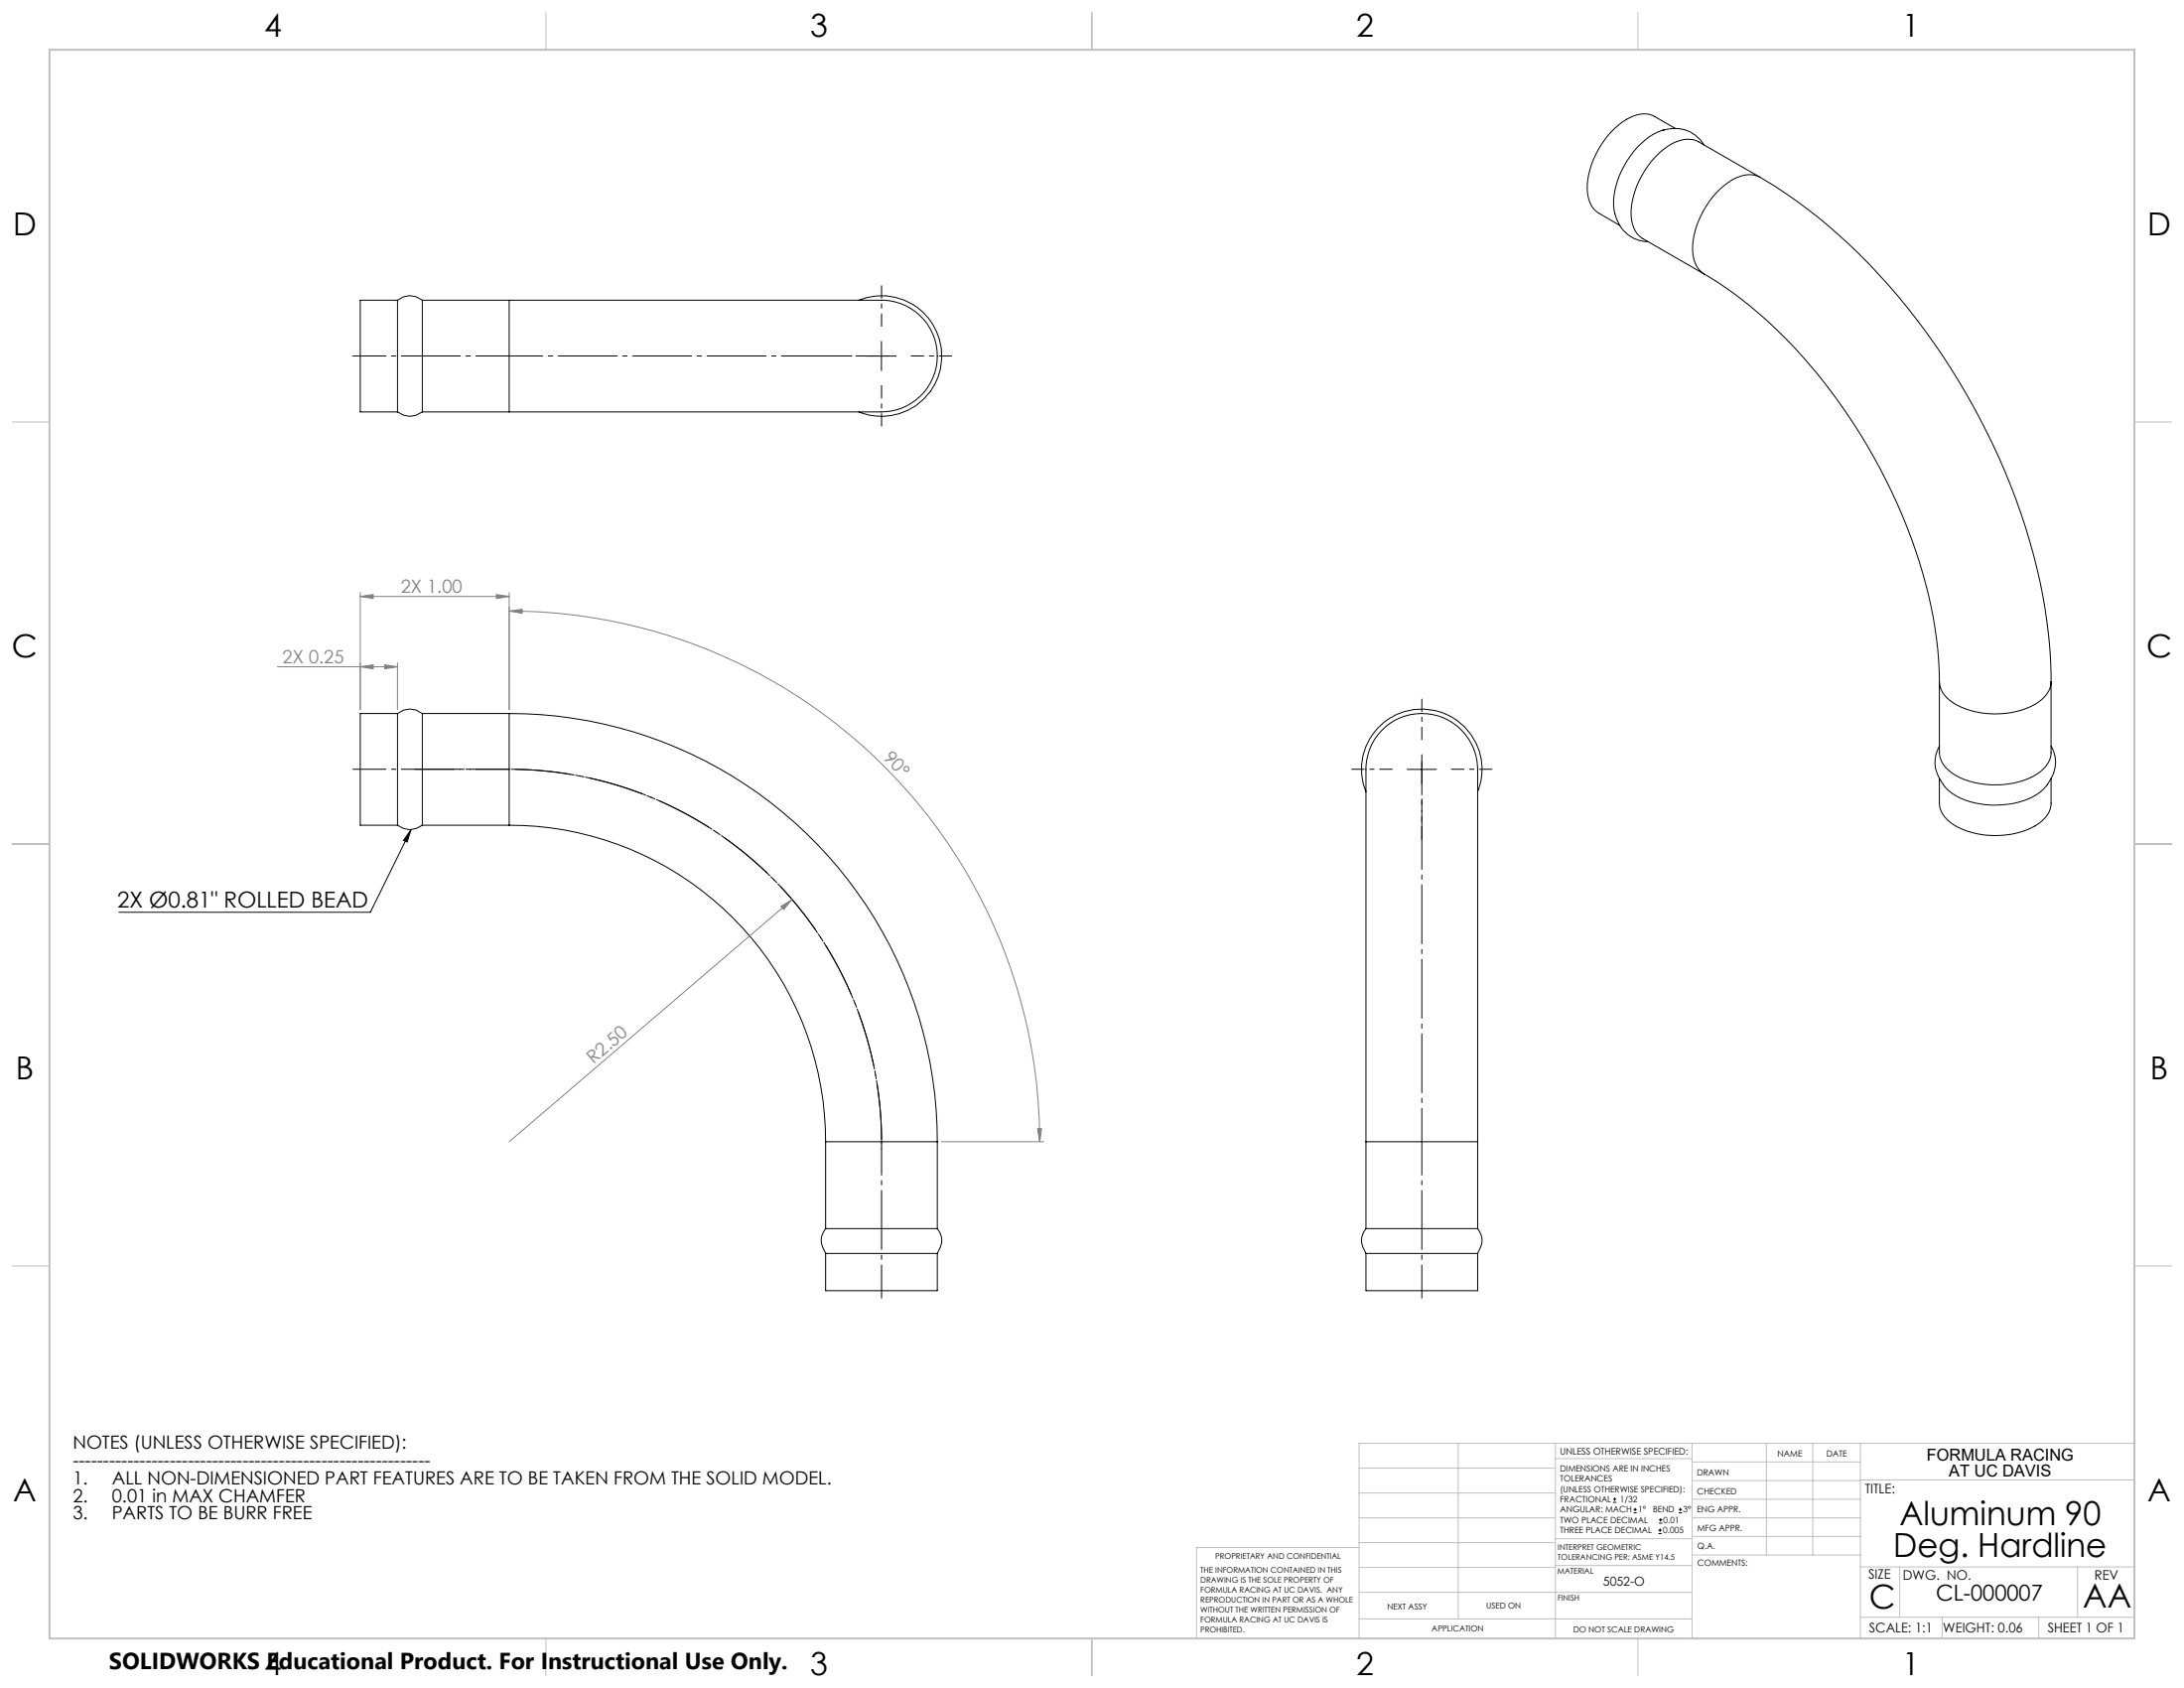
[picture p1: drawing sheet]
<svg xmlns="http://www.w3.org/2000/svg" width="559mm" height="432mm" viewBox="0 0 559 432" stroke-linecap="round" stroke-linejoin="round" font-family="sans-serif">
<g fill="none" stroke="#000" stroke-width=".25">
<path d="M425.4 33.3a8.8 8.8 0 0 1 10.6 3.8M425.8 33.2a17.6 17.6 0 0 0-10.2 9.1 17.9 17.9 0 0 0-2.4 12.4M428.7 32.9l-5.3-3.1a7 7 0 0 0-7.2 .7 22.2 22.2 0 0 0-10.1 18.1 6.8 6.8 0 0 0 3 5.9l5.3 3.1M413.2 54.6a8.8 8.8 0 0 0 8.5 7.2M450.3 45.3a144.2 144.2 0 0 1 44.5 42.4 168.2 168.2 0 0 1 28.4 67.9l.5 3.5a108.1 108.1 0 0 1 1.1 15.3M450.3 45.3l-15.7-9a7.2 7.2 0 0 0-7.2 .7 22.3 22.3 0 0 0-10.1 18.1 6.8 6.8 0 0 0 3 5.9l15.7 9.1M450.3 45.3a7.2 7.2 0 0 0-7.1 .7 22.1 22.1 0 0 0-10.1 18.1 6.8 6.8 0 0 0 2.9 6M101.7 76.8a4.9 4.9 0 0 1 6.4 0M101.7 76.8v28.6M101.7 76.8h-9.5v28.6h9.5M108.1 76.8v28.6M108.1 76.8h22.2"/>
<path d="M130.3 76.8h92.6a15.3 15.3 0 0 1 15.1 7.3 14.4 14.4 0 0 1-14.3 21.3h-93.4M130.3 76.8v28.6M219.7 76.8a15.4 15.4 0 0 1 21.3 14.3 15.4 15.4 0 0 1-21.3 14.3M436 70.1a117.3 117.3 0 0 1 36.5 35.7 136.6 136.6 0 0 1 23 57.6l.5 5.3 .2 5.7M221.8 91.1h7.5M225.5 87.3v7.5M101.7 105.4a5 5 0 0 0 6.4 0M108.1 105.4h22.2M496.2 174.4v18.1a7.2 7.2 0 0 0 4.2 5.9 22.2 22.2 0 0 0 20.7-.4 6.8 6.8 0 0 0 3.7-5.5v-18.1M496.2 174.4a6.8 6.8 0 0 0 3.7 5.5 21.8 21.8 0 0 0 21.7-.3 6.7 6.7 0 0 0 3.2-5.2M101.7 182.5a4.9 4.9 0 0 1 6.4 0M101.7 182.5v28.6"/>
<path d="M101.7 182.5h-9.5v28.6h9.5M108.1 182.5v28.6M108.1 182.5h22.2M130.3 182.5a109.5 109.5 0 0 1 109.5 109.6M130.3 182.5v28.6M360 196.8h7.5M363.8 193v7.6M496.2 190.9a8.4 8.4 0 0 0 1 9.8M496.2 199.1v6.4a6.9 6.9 0 0 0 3.7 5.5 21.8 21.8 0 0 0 21.7-.3 6.7 6.7 0 0 0 3.2-5.2v-6.4M524.8 190.9a8.7 8.7 0 0 1-1.3 10.3 15.8 15.8 0 0 1-11.2 4.7 18.4 18.4 0 0 1-14.5-4.4l-.6-.8M101.7 211.1a5 5 0 0 0 6.4 0M105.2 212.2l-1 3.2-.9-.5z"/>
<path d="M105.2 212.2l-10.4 21.2h-64.4M108.1 211.1h22.2M130.3 211.1a80.9 80.9 0 0 1 80.9 81M349.5 202.6a15.4 15.4 0 0 1 14.3-21.2 15.4 15.4 0 0 1 14.3 21.2M211.2 292.1h28.6M211.2 292.1v22.2M239.8 292.1v22.2M349.5 292.1v-92.7a15.4 15.4 0 0 1 7.3-15.1 14.4 14.4 0 0 1 21.3 14.3v93.5M349.5 292.1h28.6M349.5 292.1v22.2M378.1 292.1v22.2M211.2 314.3a4.4 4.4 0 0 0-.7 4.8l.7 1.5"/>
<path d="M211.2 314.3h28.6M239.8 314.3a4.9 4.9 0 0 1 0 6.3M349.5 314.3a4.9 4.9 0 0 0 0 6.3M349.5 314.3h28.6M378.1 314.3a4.4 4.4 0 0 1 .7 4.8l-.7 1.5M211.2 320.6h28.6M211.2 320.6v9.6h28.6v-9.6M349.5 320.6h28.6M349.5 320.6v9.6h28.6v-9.6M412.7 384.3h.9M412.7 383.5h.9M413.1 383.1v.8"/>
<path d="M418 387h.8M418 386.2h.8M418.4 385.7v.9M424.3 392.3h.9M424.3 391.4h.9M424.5 389.6h.8M424.5 388.8h.8M424.7 391v.9M424.9 388.4v.8M429.5 387h.9M429.5 386.2h.9M429.9 385.7v.9"/>
</g>
<path d="M225.5 294a95.3 95.3 0 0 0-95.2-97.2" fill="none" stroke="#000" stroke-width=".25" stroke-dasharray="15.2 1.3 1.3 1.3" stroke-dashoffset="-1.5" stroke-linecap="butt"/>
<path d="M225.6 292a95.2 95.2 0 0 0-95.3-95.2" fill="none" stroke="#000" stroke-width=".25" stroke-dasharray="15.2 1.3 1.3 1.3" stroke-dashoffset="-.5" stroke-linecap="butt"/>
<g fill="none" stroke="#808080" stroke-width=".25">
<path d="M92.2 152.6l3.3-.5v1zM92.2 151.6v29.9M92.2 152.6h38.1M127 152.1l3.3 .5-3.3 .5zM130.3 156.3l3.3-.4v1zM130.3 156.3a135.7 135.7 0 0 1 135.7 135.8M130.3 151.6v29.9M71 170.6h30.7M92.2 170.6l3.3-.5v1zM98.4 170.1l3.3 .5-3.3 .5zM101.7 169.6v11.9M199.8 231.9l2.9-1.8-2.2 2.6z"/>
<path d="M202.7 230.1l-72.4 62M240.8 292.1h26.2M265.5 288.7h1l-.5 3.4z"/>
</g>
<path d="M130.3 91.1h-40.1M227.6 91.1h-97.3M130.3 196.8h-40.1M363.8 292v-97.2M225.6 332.1v-40.1M363.8 332.1v-40.1" fill="none" stroke="#000" stroke-width=".25" stroke-dasharray="15.2 1.3 1.3 1.3" stroke-dashoffset="6.6" stroke-linecap="butt"/>
<path d="M218.1 91.1h-10.6M225.6 83.6v-10.6M225.6 98.6v10.5M233.1 91.1h10.5M356.3 196.8h-10.5M363.8 189.3v-10.6M371.3 196.8h10.5M363.8 204.3v10.5" fill="none" stroke="#000" stroke-width=".25" stroke-dasharray="15.2 1.3 1.3 1.3" stroke-dashoffset="11.9" stroke-linecap="butt"/>
<path d="M106.1 196.8h24.2" fill="none" stroke="#000" stroke-width=".25" stroke-dasharray="15.2 1.3 1.3 1.3" stroke-dashoffset="5" stroke-linecap="butt"/>
<g fill="none" stroke="#c0c0c0" stroke-width=".25">
<path d="M139.7 3.2v9.5M279.4 3.2v9.5M419.1 3.2v9.5M3.1 107.9h9.6M546.1 107.9h9.5M3.1 215.9h9.6M546.1 215.9h9.5M3.1 323.8h9.6M546.1 323.8h9.5M347.7 375.6h50.3M373.1 369.2v44.9M398 369.2v49.9"/>
<path d="M398 373.1h34.9M432.9 369.2v49.9M432.9 378.7h43.1M432.9 374h43.1M451.9 369.2v28.6M463.8 369.2v28.6M476 369.2v49.9M476 378.6h70.1M546.1 369.2h-198.4v49.9M347.7 394.6h50.3M347.7 388.3h50.3M347.7 381.9h50.3"/>
<path d="M347.7 395.9h-41.6v23.2M398 393.6h35M432.9 383.5h43.1M432.9 388.3h43.1M432.9 393h43.1M433 397.8h43M139.7 419.1v9.6M279.4 419.1v9.6M347.7 414.1h85.2M347.7 401h50.3M347.7 407.3h50.3M398 407.4h34.9"/>
<path d="M398 400.5h35M419.1 419.1v9.6M476 413.7h70.1M476 400.8h70.1M486.1 400.8v12.9M496.9 413.7v5.4M521.6 413.7v5.4M531.6 400.8v12.9"/>
</g>
<path d="M12.7 12.7h533.4v406.4h-533.4z" fill="none" stroke="#c0c0c0" stroke-width=".5"/>
<path d="M105.2 212.2l-1 3.2-.9-.5z" fill="#000"/>
<g fill="#808080">
<path d="M199.8 231.9l2.9-1.8-2.2 2.6z"/>
<path d="M265.5 288.7h1l-.5 3.4zM130.3 156.3l3.3-.4v1z"/>
<path d="M92.2 152.6l3.3-.5v1zM127 152.1l3.3 .5-3.3 .5z"/>
<path d="M92.2 170.6l3.3-.5v1zM98.4 170.1l3.3 .5-3.3 .5z"/>
</g>
<g font-size="8.5">
<text x="486" y="390.1">Aluminum 90</text>
<text x="484.5" y="398.2">Deg. Hardline</text>
<text x="478.3" y="411.4">C</text>
<text x="532.9" y="411.3">AA</text>
</g>
<g font-size="8.1">
<text x="67.6" y="9.3">4</text>
<text x="207.3" y="9.3">3</text>
<text x="347" y="9.3">2</text>
<text x="486.7" y="9.3">1</text>
<text x="3.3" y="60.1">D</text>
<text x="549.4" y="60.1">D</text>
<text x="3" y="168">C</text>
<text x="549.1" y="168">C</text>
<text x="4" y="276">B</text>
<text x="550.1" y="276">B</text>
<text x="3.3" y="383.9">A</text>
<text x="549.4" y="383.9">A</text>
<text x="67.6" y="428.4">4</text>
<text x="207.3" y="428.4">3</text>
<text x="347" y="428.4">2</text>
<text x="486.7" y="428.4">1</text>
</g>
<text font-size="5.9" x="27.9" y="427">SOLIDWORKS Educational Product. For Instructional Use Only.</text>
<g font-size="5.6">
<text x="30" y="232.1">2X Ø0.81&quot; ROLLED BEAD</text>
<text x="495.3" y="409.4">CL-000007</text>
</g>
<g font-size="4.7" fill="#808080">
<text x="102.5" y="151.6">2X 1.00</text>
<text x="72.3" y="169.6">2X 0.25</text>
<text x="225.8" y="194.1" transform="rotate(46 225.8 194.1)">90°</text>
<text x="151.8" y="272.3" transform="rotate(-41 151.8 272.3)">R2.50</text>
</g>
<g font-size="4.7">
<text x="18.6" y="370.6">NOTES (UNLESS OTHERWISE SPECIFIED):</text>
<text x="18.6" y="375.2">-----------------------------------------------------------</text>
<text x="18.6" y="379.7">1.</text>
<text x="28.6" y="379.7">ALL NON-DIMENSIONED PART FEATURES ARE TO BE TAKEN FROM THE SOLID MODEL.</text>
<text x="18.6" y="384.2">2.</text>
<text x="18.6" y="388.7">3.</text>
<text x="28.6" y="384.2">0.01 in MAX CHAMFER</text>
<text x="28.6" y="388.7">PARTS TO BE BURR FREE</text>
</g>
<g font-size="4.2">
<text x="493" y="373.5">FORMULA RACING</text>
<text x="498.7" y="377.8">AT UC DAVIS</text>
</g>
<g font-size="3.4">
<text x="477.2" y="381.9">TITLE:</text>
<text x="478.1" y="404">SIZE</text>
<text x="486.9" y="404">DWG. NO.</text>
<text x="535.9" y="404.1">REV</text>
<text x="478.2" y="417.6">SCALE: 1:1</text>
<text x="497.1" y="417.7">WEIGHT: 0.06</text>
<text x="523.9" y="417.6">SHEET 1 OF 1</text>
</g>
<text font-size="3.2" x="410.2" y="405.7">5052-O</text>
<text font-size="2.4" x="399.2" y="372.1">UNLESS OTHERWISE SPECIFIED:</text>
<g font-size="2.2">
<text x="399.2" y="376.4">DIMENSIONS ARE IN INCHES</text>
<text x="434.2" y="377.3">DRAWN</text>
<text x="454.8" y="372.5">NAME</text>
<text x="467.3" y="372.6">DATE</text>
<text x="399.2" y="379">TOLERANCES</text>
<text x="399.2" y="381.7">(UNLESS OTHERWISE SPECIFIED):</text>
<text x="434.3" y="382.2">CHECKED</text>
<text x="399.2" y="384.3">FRACTIONAL</text>
<text x="399.2" y="387">ANGULAR: MACH</text>
<text x="399.2" y="389.6">TWO PLACE DECIMAL</text>
<text x="414.5" y="384.3">1/32</text>
<text x="419.1" y="387">1°</text>
<text x="422.9" y="387">BEND</text>
<text x="425.6" y="389.6">0.01</text>
<text x="430.6" y="387">3°</text>
<text x="434.2" y="386.8">ENG APPR.</text>
<text x="399.2" y="392.3">THREE PLACE DECIMAL</text>
<text x="425.5" y="392.3">0.005</text>
<text x="434.3" y="391.6">MFG APPR.</text>
<text x="434.3" y="396.3">Q.A.</text>
<text x="434.3" y="400.5">COMMENTS:</text>
</g>
<g font-size="2.1">
<text x="354.9" y="411.6">NEXT ASSY</text>
<text x="380.3" y="411.6">USED ON</text>
<text x="366.3" y="417.4">APPLICATION</text>
<text x="402.5" y="417.5">DO NOT SCALE DRAWING</text>
</g>
<g font-size="2">
<text x="310.9" y="398.8">PROPRIETARY AND CONFIDENTIAL</text>
<text x="398.6" y="396.5">INTERPRET GEOMETRIC</text>
<text x="398.6" y="399">TOLERANCING PER: ASME Y14.5</text>
<text x="307.2" y="402.4">THE INFORMATION CONTAINED IN THIS</text>
<text x="307.2" y="404.9">DRAWING IS THE SOLE PROPERTY OF</text>
<text x="307.2" y="407.5">FORMULA RACING AT UC DAVIS. ANY</text>
<text x="398.5" y="402.6">MATERIAL</text>
<text x="307.2" y="410">REPRODUCTION IN PART OR AS A WHOLE</text>
<text x="307.2" y="412.5">WITHOUT THE WRITTEN PERMISSION OF</text>
<text x="398.5" y="409.4">FINISH</text>
<text x="307.2" y="415">FORMULA RACING AT UC DAVIS IS</text>
<text x="307.2" y="417.6">PROHIBITED.</text>
</g>
</svg>
